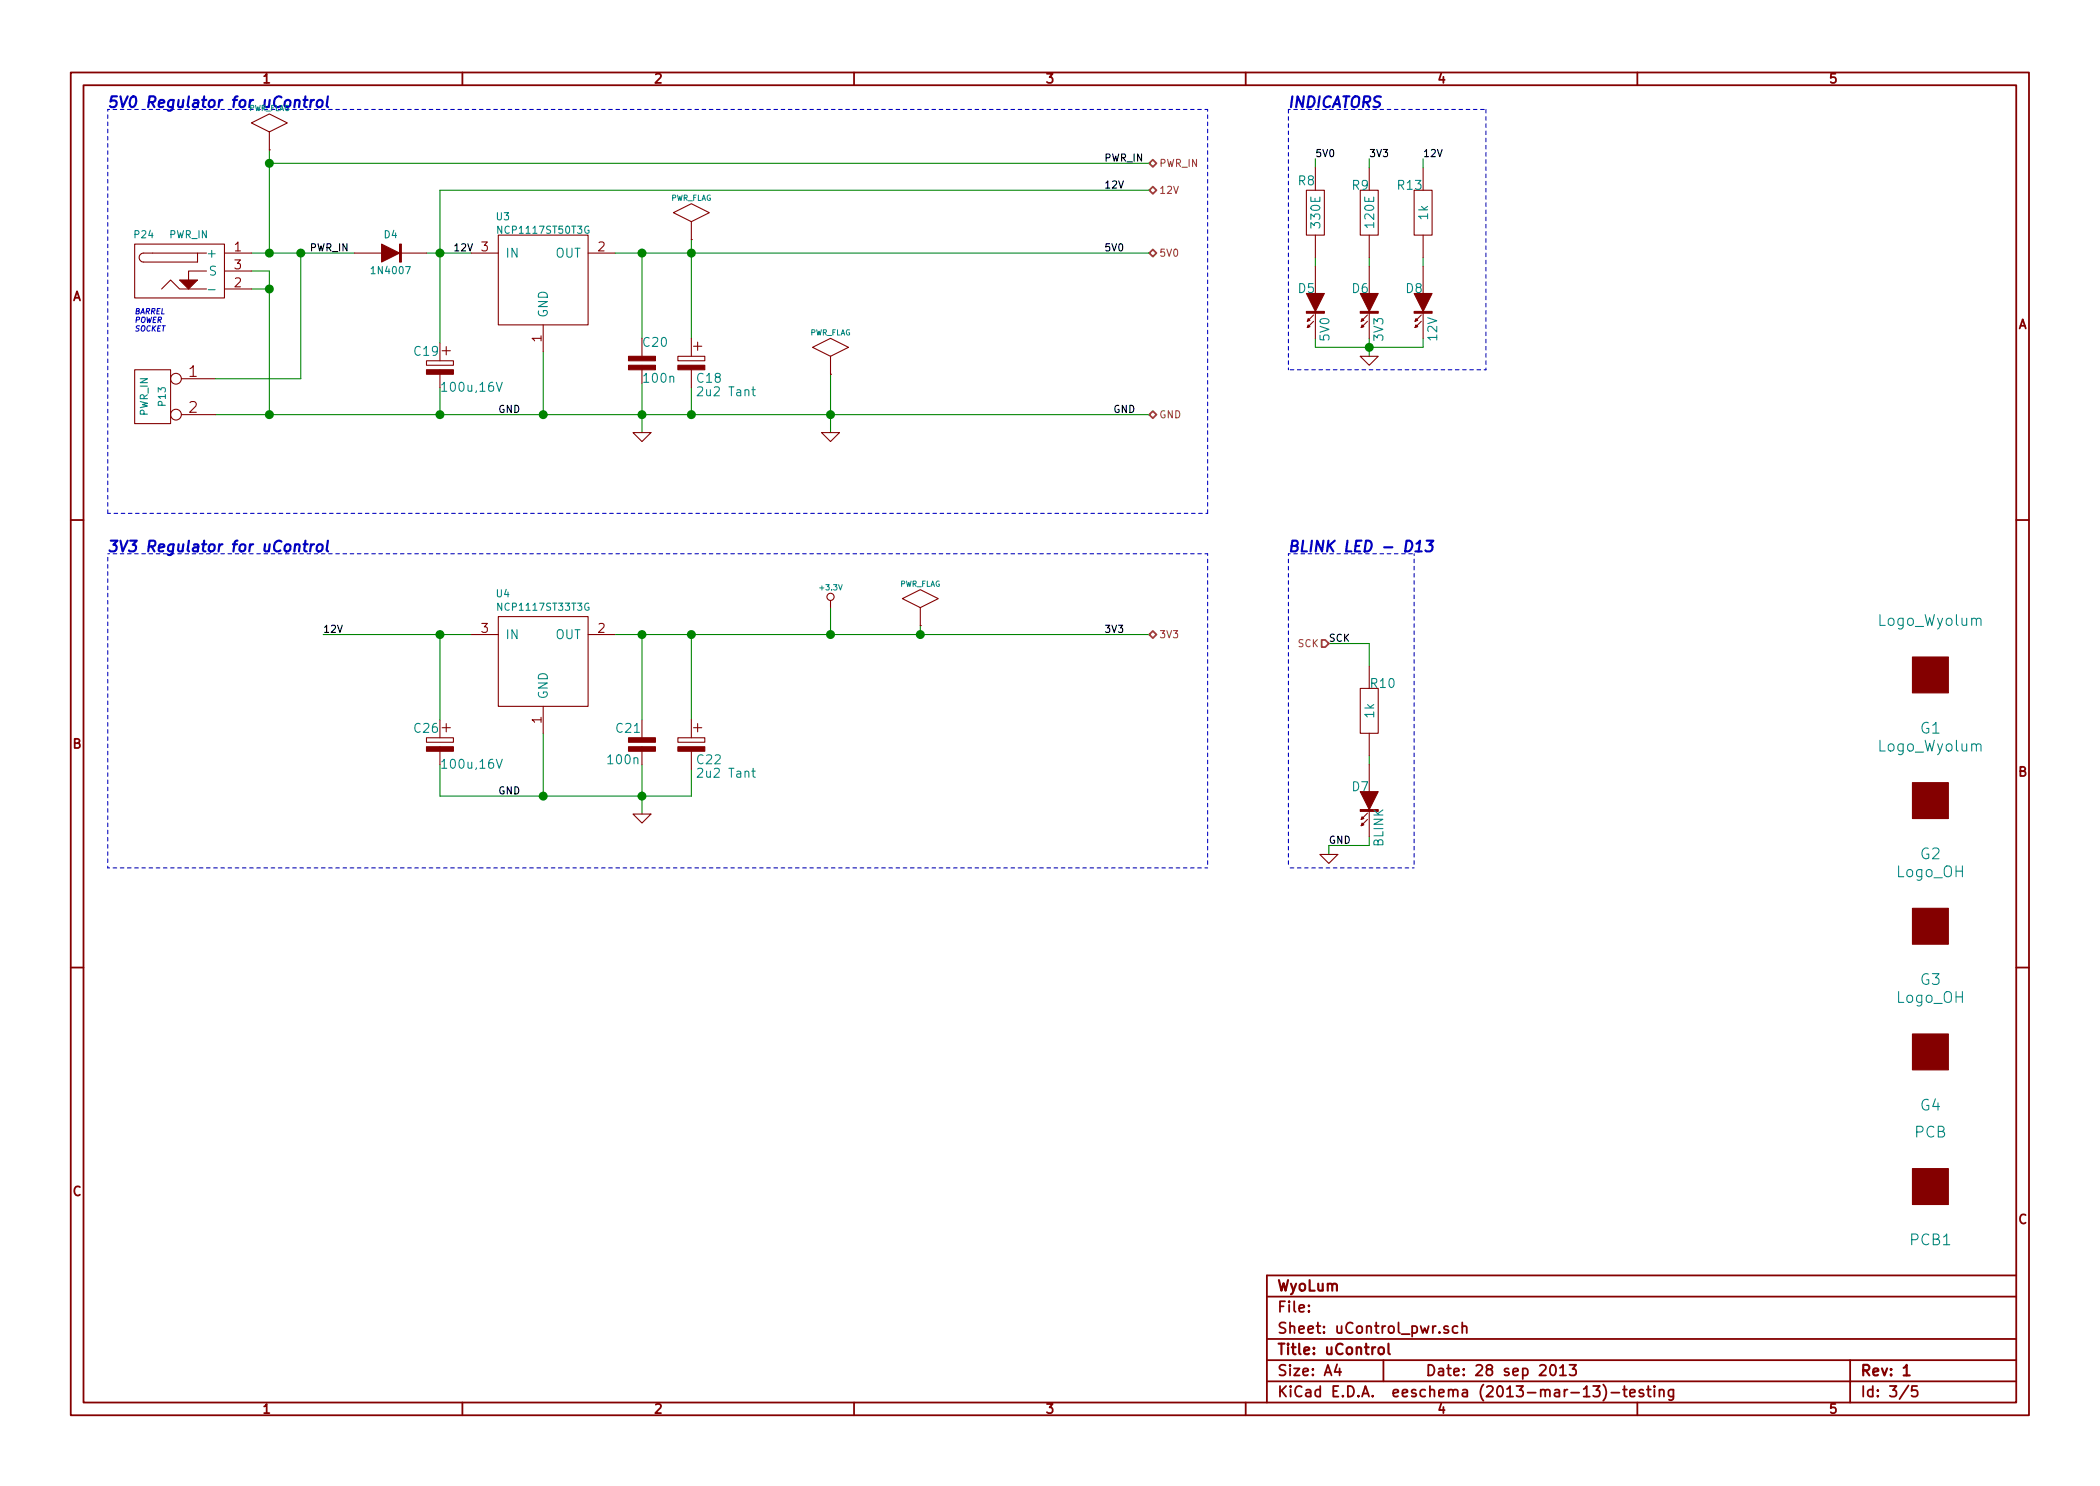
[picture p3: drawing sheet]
EESchema Schematic File Version 2  date 28-Sep-13 5:37:05 PM
LIBS:Conn-raspberry
LIBS:power
LIBS:uControl
LIBS:uControl_v2-cache
EELAYER 27 0
EELAYER END
$Descr A4 11693 8268
encoding utf-8
Sheet 3 5
Title "uControl"
Date "28 sep 2013"
Rev "1"
Comp "WyoLum"
Comment1 ""
Comment2 ""
Comment3 ""
Comment4 ""
$EndDescr
Wire Notes Line
	600  4825 600  3075
Wire Notes Line
	600  4825 6725 4825
Wire Notes Line
	8275 2050 7175 2050
Wire Wire Line
	7325 1925 7925 1925
Wire Wire Line
	3850 4425 3850 4275
Wire Notes Line
	7175 3075 7875 3075
Wire Wire Line
	7625 3700 7625 3575
Wire Notes Line
	600  600  6725 600 
Wire Notes Line
	7175 3075 7175 4825
Wire Notes Line
	7875 3075 7875 4825
Wire Wire Line
	7625 4700 7400 4700
Wire Wire Line
	7625 4200 7625 4250
Connection ~ 1500 1400
Wire Wire Line
	1500 825  1500 1400
Wire Wire Line
	2450 1050 2450 1900
Connection ~ 2450 1400
Connection ~ 3850 1400
Wire Wire Line
	3425 1400 6400 1400
Wire Wire Line
	3575 2125 3575 2400
Wire Wire Line
	1400 1600 1500 1600
Wire Wire Line
	1400 1500 1500 1500
Connection ~ 3575 2300
Wire Wire Line
	3850 2300 3850 2150
Wire Wire Line
	3850 1325 3850 1875
Wire Wire Line
	1200 2300 6400 2300
Wire Wire Line
	2450 2300 2450 2150
Connection ~ 4625 2300
Wire Wire Line
	1400 1400 1975 1400
Wire Wire Line
	1500 1500 1500 2300
Wire Wire Line
	3025 1950 3025 2300
Connection ~ 3025 2300
Connection ~ 3575 1400
Wire Wire Line
	2375 1400 2625 1400
Wire Wire Line
	7625 3575 7400 3575
Wire Wire Line
	4625 2075 4625 2400
Wire Notes Line
	600  600  600  2850
Wire Wire Line
	7625 4700 7625 4650
Wire Wire Line
	7400 4700 7400 4750
Wire Notes Line
	6725 600  6725 2850
Wire Notes Line
	6725 2850 600  2850
Wire Notes Line
	8275 2050 8275 600 
Wire Wire Line
	7625 925  7625 875 
Wire Wire Line
	7325 1925 7325 1875
Wire Wire Line
	7625 1875 7625 1975
Wire Wire Line
	7325 1475 7325 1425
Wire Wire Line
	7625 1425 7625 1475
Connection ~ 7625 1925
Wire Wire Line
	7325 925  7325 875 
Wire Notes Line
	7175 2050 7175 600 
Wire Wire Line
	3575 1400 3575 1875
Wire Wire Line
	6400 1050 2450 1050
Wire Notes Line
	7875 4825 7175 4825
Wire Wire Line
	3575 3525 3575 4000
Wire Wire Line
	1800 3525 2625 3525
Connection ~ 3575 3525
Connection ~ 3025 4425
Wire Wire Line
	3025 4075 3025 4425
Wire Wire Line
	2450 4250 2450 4425
Wire Wire Line
	2450 4425 3850 4425
Wire Wire Line
	4625 3525 4625 3375
Wire Wire Line
	3850 3525 3850 4000
Connection ~ 4625 3525
Connection ~ 3575 4425
Wire Wire Line
	3575 4250 3575 4525
Wire Wire Line
	3425 3525 6400 3525
Connection ~ 3850 3525
Connection ~ 2450 3525
Wire Wire Line
	2450 4000 2450 3525
Wire Notes Line
	600  3075 6725 3075
Wire Wire Line
	5125 3475 5125 3525
Connection ~ 5125 3525
Wire Wire Line
	7925 1425 7925 1475
Wire Wire Line
	7925 1925 7925 1875
Wire Wire Line
	7925 925  7925 875 
Wire Notes Line
	7175 600  8275 600 
Wire Notes Line
	6725 3075 6725 4825
Text Notes 600  600  0    60   Italic 12
5V0 Regulator for uControl
$Comp
L NCP1117DT33G U4
U 1 1
P 3025 3675
F 0 "U4" H 2800 4050 40  0000 C CNN
F 1 "NCP1117ST33T3G" H 3025 3975 40  0000 C CNN
F 2 "NCP1117ST33" H 3025 4075 60  0001 C CNN
F 3 "" H 3025 3675 60  0001 C CNN
F 4 "IC REG LDO 3.3V 1A DPAK-3" H 3025 3775 60  0001 L CNN "Field4"
F 5 "3.3V, 1A" H 3025 3875 60  0001 L CNN "Field5"
F 6 "TO-252-3, DPak (2 Leads + Tab), SC-63" H 3025 3975 60  0001 L CNN "Field6"
F 7 "ON Semiconductor" H 3025 4075 60  0001 L CNN "Field7"
F 8 "NCP1117DT33RKG" H 3025 4175 60  0001 L CNN "Field8"
F 9 "Digikey" H 3025 4275 60  0001 L CNN "Field9"
F 10 "NCP1117DT33RKGOSCT-ND" H 3025 4375 60  0001 L CNN "Field10"
F 11 "http://www.digikey.com/product-detail/en/NCP1117DT33RKG/NCP1117DT33RKGOSCT-ND/1967215" H 3025 4475 60  0001 L CNN "Field11"
	1    3025 3675
	1    0    0    -1  
$EndComp
$Comp
L NCP1117ST50T3G U3
U 1 1
P 3025 1550
F 0 "U3" H 2800 1900 40  0000 C CNN
F 1 "NCP1117ST50T3G" H 3025 1825 40  0000 C CNN
F 2 "NCP1117ST50" H 3025 1950 60  0001 C CNN
F 3 "" H 3025 1550 60  0001 C CNN
F 4 "IC REG LDO 5V 1A DPAK-3" H 3025 1650 60  0001 L CNN "Field4"
F 5 "5V, 1A" H 3025 1750 60  0001 L CNN "Field5"
F 6 "TO-252-3, DPak (2 Leads + Tab), SC-63" H 3025 1850 60  0001 L CNN "Field6"
F 7 "ON Semiconductor" H 3025 1950 60  0001 L CNN "Field7"
F 8 "NCP1117DT50G" H 3025 2050 60  0001 L CNN "Field8"
F 9 "Digikey" H 3025 2150 60  0001 L CNN "Field9"
F 10 "NCP1117DT50GOS-ND" H 3025 2250 60  0001 L CNN "Field10"
F 11 "http://www.digikey.com/product-detail/en/NCP1117DT50G/NCP1117DT50GOS-ND/1483320" H 3025 2350 60  0001 L CNN "Field11"
	1    3025 1550
	1    0    0    -1  
$EndComp
$Comp
L R_1K00 R10
U 1 1
P 7625 3950
F 0 "R10" H 7700 4100 50  0000 C CNN
F 1 "1k" V 7630 3950 50  0000 C CNN
F 2 "r_0603" V 7730 3950 50  0001 C CNN
F 3 "" H 7625 3950 60  0001 C CNN
F 4 "RES 1k OHM 1/8W 5% CF AXIAL" H 7625 4050 60  0001 L CNN "Field4"
F 5 "0.125W, 1/8W" H 7625 4150 60  0001 L CNN "Field5"
F 6 "Axial" H 7625 4250 60  0001 L CNN "Field6"
F 7 "Stackpole Electronics Inc" H 7625 4350 60  0001 L CNN "Field7"
F 8 "CF18JT1K00" H 7625 4450 60  0001 L CNN "Field8"
F 9 "Digikey" H 7625 4550 60  0001 L CNN "Field9"
F 10 "CF18JT1K00CT-ND" H 7625 4650 60  0001 L CNN "Field10"
F 11 "http://www.digikey.com/product-detail/en/CF18JT1K00/CF18JT1K00CT-ND/2022742" H 7625 4750 60  0001 L CNN "Field11"
	1    7625 3950
	1    0    0    -1  
$EndComp
$Comp
L R_1K00 R13
U 1 1
P 7925 1175
F 0 "R13" H 7850 1325 50  0000 C CNN
F 1 "1k" V 7930 1175 50  0000 C CNN
F 2 "r_0603" V 8030 1175 50  0001 C CNN
F 3 "" H 7925 1175 60  0001 C CNN
F 4 "RES 1k OHM 1/8W 5% CF AXIAL" H 7925 1275 60  0001 L CNN "Field4"
F 5 "0.125W, 1/8W" H 7925 1375 60  0001 L CNN "Field5"
F 6 "Axial" H 7925 1475 60  0001 L CNN "Field6"
F 7 "Stackpole Electronics Inc" H 7925 1575 60  0001 L CNN "Field7"
F 8 "CF18JT1K00" H 7925 1675 60  0001 L CNN "Field8"
F 9 "Digikey" H 7925 1775 60  0001 L CNN "Field9"
F 10 "CF18JT1K00CT-ND" H 7925 1875 60  0001 L CNN "Field10"
F 11 "http://www.digikey.com/product-detail/en/CF18JT1K00/CF18JT1K00CT-ND/2022742" H 7925 1975 60  0001 L CNN "Field11"
	1    7925 1175
	1    0    0    -1  
$EndComp
$Comp
L R_120 R9
U 1 1
P 7625 1175
F 0 "R9" H 7575 1325 50  0000 C CNN
F 1 "120E" V 7630 1175 50  0000 C CNN
F 2 "r_0603" V 7730 1175 50  0001 C CNN
F 3 "" H 7625 1175 60  0001 C CNN
F 4 "RES 120 OHM 1/8W 5% CF AXIAL" H 7625 1275 60  0001 L CNN "Field4"
F 5 "0.125W, 1/8W" H 7625 1375 60  0001 L CNN "Field5"
F 6 "Axial" H 7625 1475 60  0001 L CNN "Field6"
F 7 "Stackpole Electronics Inc" H 7625 1575 60  0001 L CNN "Field7"
F 8 "CF18JT120R" H 7625 1675 60  0001 L CNN "Field8"
F 9 "Digikey" H 7625 1775 60  0001 L CNN "Field9"
F 10 "CF18JT120RCT-ND" H 7625 1875 60  0001 L CNN "Field10"
F 11 "http://www.digikey.com/product-detail/en/CF18JT120R/CF18JT120RCT-ND/2022720" H 7625 1975 60  0001 L CNN "Field11"
	1    7625 1175
	1    0    0    -1  
$EndComp
$Comp
L R_330 R8
U 1 1
P 7325 1175
F 0 "R8" H 7275 1350 50  0000 C CNN
F 1 "330E" V 7330 1175 50  0000 C CNN
F 2 "r_0603" V 7430 1175 50  0001 C CNN
F 3 "" H 7325 1175 60  0001 C CNN
F 4 "RES 330 OHM 1/8W 5% CF AXIAL" H 7325 1275 60  0001 L CNN "Field4"
F 5 "0.125W, 1/8W" H 7325 1375 60  0001 L CNN "Field5"
F 6 "Axial" H 7325 1475 60  0001 L CNN "Field6"
F 7 "Stackpole Electronics Inc" H 7325 1575 60  0001 L CNN "Field7"
F 8 "CF18JT330R" H 7325 1675 60  0001 L CNN "Field8"
F 9 "Digikey" H 7325 1775 60  0001 L CNN "Field9"
F 10 "CF18JT330RCT-ND" H 7325 1875 60  0001 L CNN "Field10"
F 11 "http://www.digikey.com/product-detail/en/CF18JT330R/CF18JT330RCT-ND/2022730" H 7325 1975 60  0001 L CNN "Field11"
	1    7325 1175
	1    0    0    -1  
$EndComp
$Comp
L V_IN P24
U 1 1
P 1100 1500
F 0 "P24" H 800 1700 40  0000 C CNN
F 1 "PWR_IN" H 1050 1700 40  0000 C CNN
F 2 "JACK_ALIM" H 1100 1350 60  0001 C CNN
F 3 "" H 1100 1500 60  0001 C CNN
F 4 "CONN POWER JACK MALE 2.5MM CLSD" H 1100 1800 60  0001 L CNN "Field4"
F 5 "Jack, Male" H 1100 1900 60  0001 L CNN "Field5"
F 6 "2.5mm ID, 5.5mm OD" H 1100 2000 60  0001 L CNN "Field6"
F 7 "CUI Inc" H 1100 2100 60  0001 L CNN "Field7"
F 8 "PJ-002B" H 1100 2200 60  0001 L CNN "Field8"
F 9 "Digikey" H 1100 2300 60  0001 L CNN "Field9"
F 10 "CP-002B-ND" H 1100 2400 60  0001 L CNN "Field10"
F 11 "http://www.digikey.com/product-detail/en/PJ-002B/CP-002B-ND/96965?cur=USD" H 1100 2500 60  0001 L CNN "Field11"
	1    1100 1500
	1    0    0    -1  
$EndComp
$Comp
L LED D7
U 1 1
P 7625 4450
F 0 "D7" V 7550 4400 50  0000 C CNN
F 1 "BLINK" H 7775 4500 50  0000 C CNN
F 2 "led_0805" H 7775 4600 50  0001 C CNN
F 3 "" H 7625 4450 60  0001 C CNN
F 4 "LED SS 5MM 625NM RED DIFF" H 7625 4650 60  0001 L CNN "Field4"
F 5 "2V, 10mA" H 7625 4750 60  0001 L CNN "Field5"
F 6 "Round with Domed Top, 5mm, T-1 3/4" H 7625 4850 60  0001 L CNN "Field6"
F 7 "Kingbright Corp" H 7625 4950 60  0001 L CNN "Field7"
F 8 "WP7113ID" H 7625 5050 60  0001 L CNN "Field8"
F 9 "Digikey" H 7625 5150 60  0001 L CNN "Field9"
F 10 "754-1264-ND" H 7625 5250 60  0001 L CNN "Field10"
F 11 "http://www.digikey.com/product-detail/en/WP7113ID/754-1264-ND/1747663" H 7625 5350 60  0001 L CNN "Field11"
	1    7625 4450
	0    1    1    0   
$EndComp
$Comp
L LED D8
U 1 1
P 7925 1675
F 0 "D8" V 7850 1625 50  0000 C CNN
F 1 "12V" H 8075 1725 50  0000 C CNN
F 2 "led_0805" H 8075 1825 50  0001 C CNN
F 3 "" H 7925 1675 60  0001 C CNN
F 4 "LED SS 5MM 625NM RED DIFF" H 7925 1875 60  0001 L CNN "Field4"
F 5 "2V, 10mA" H 7925 1975 60  0001 L CNN "Field5"
F 6 "Round with Domed Top, 5mm, T-1 3/4" H 7925 2075 60  0001 L CNN "Field6"
F 7 "Kingbright Corp" H 7925 2175 60  0001 L CNN "Field7"
F 8 "WP7113ID" H 7925 2275 60  0001 L CNN "Field8"
F 9 "Digikey" H 7925 2375 60  0001 L CNN "Field9"
F 10 "754-1264-ND" H 7925 2475 60  0001 L CNN "Field10"
F 11 "http://www.digikey.com/product-detail/en/WP7113ID/754-1264-ND/1747663" H 7925 2575 60  0001 L CNN "Field11"
	1    7925 1675
	0    1    1    0   
$EndComp
$Comp
L LED D6
U 1 1
P 7625 1675
F 0 "D6" V 7550 1625 50  0000 C CNN
F 1 "3V3" H 7775 1725 50  0000 C CNN
F 2 "led_0805" H 7775 1825 50  0001 C CNN
F 3 "" H 7625 1675 60  0001 C CNN
F 4 "LED SS 5MM 625NM RED DIFF" H 7625 1875 60  0001 L CNN "Field4"
F 5 "2V, 10mA" H 7625 1975 60  0001 L CNN "Field5"
F 6 "Round with Domed Top, 5mm, T-1 3/4" H 7625 2075 60  0001 L CNN "Field6"
F 7 "Kingbright Corp" H 7625 2175 60  0001 L CNN "Field7"
F 8 "WP7113ID" H 7625 2275 60  0001 L CNN "Field8"
F 9 "Digikey" H 7625 2375 60  0001 L CNN "Field9"
F 10 "754-1264-ND" H 7625 2475 60  0001 L CNN "Field10"
F 11 "http://www.digikey.com/product-detail/en/WP7113ID/754-1264-ND/1747663" H 7625 2575 60  0001 L CNN "Field11"
	1    7625 1675
	0    1    1    0   
$EndComp
$Comp
L LED D5
U 1 1
P 7325 1675
F 0 "D5" V 7250 1625 50  0000 C CNN
F 1 "5V0" H 7475 1725 50  0000 C CNN
F 2 "led_0805" H 7475 1825 50  0001 C CNN
F 3 "" H 7325 1675 60  0001 C CNN
F 4 "LED SS 5MM 625NM RED DIFF" H 7325 1875 60  0001 L CNN "Field4"
F 5 "2V, 10mA" H 7325 1975 60  0001 L CNN "Field5"
F 6 "Round with Domed Top, 5mm, T-1 3/4" H 7325 2075 60  0001 L CNN "Field6"
F 7 "Kingbright Corp" H 7325 2175 60  0001 L CNN "Field7"
F 8 "WP7113ID" H 7325 2275 60  0001 L CNN "Field8"
F 9 "Digikey" H 7325 2375 60  0001 L CNN "Field9"
F 10 "754-1264-ND" H 7325 2475 60  0001 L CNN "Field10"
F 11 "http://www.digikey.com/product-detail/en/WP7113ID/754-1264-ND/1747663" H 7325 2575 60  0001 L CNN "Field11"
	1    7325 1675
	0    1    1    0   
$EndComp
$Comp
L D_1N4001 D4
U 1 1
P 2175 1400
F 0 "D4" H 2175 1500 40  0000 C CNN
F 1 "1N4007" H 2175 1300 40  0000 C CNN
F 2 "diode-DO214AC" H 2175 1400 40  0001 C CNN
F 3 "" H 2175 1400 60  0001 C CNN
F 4 "DIODE GEN PURPOSE 50V 1A DO41" H 2175 1600 60  0001 L CNN "Field4"
F 5 "50V, 1A" H 2175 1700 60  0001 L CNN "Field5"
F 6 "DO-204AL, DO-41, Axial" H 2175 1800 60  0001 L CNN "Field6"
F 7 "Fairchild Semiconductor" H 2175 1900 60  0001 L CNN "Field7"
F 8 "1N4001" H 2175 2000 60  0001 L CNN "Field8"
F 9 "Digikey" H 2175 2100 60  0001 L CNN "Field9"
F 10 "1N4001FSCT-ND" H 2175 2200 60  0001 L CNN "Field10"
F 11 "http://www.digikey.com/product-detail/en/1N4001/1N4001FSCT-ND/1532742" H 2175 2300 60  0001 L CNN "Field11"
	1    2175 1400
	1    0    0    -1  
$EndComp
$Comp
L C_POL_2 C18
U 1 1
P 3850 1975
F 0 "C18" H 3875 1850 50  0000 L CNN
F 1 "2u2 Tant" H 3875 1775 50  0000 L CNN
F 2 "c_0805_pol" H 3875 1875 50  0001 C CNN
F 3 "" H 3850 1975 60  0001 C CNN
F 4 "CAP TANT 2.2UF 16V 10% RADIAL" H 3850 2175 60  0001 L CNN "Field4"
F 5 "2u2,16V" H 3850 2275 60  0001 L CNN "Field5"
F 6 "Radial, 0.1\"" H 3850 2375 60  0001 L CNN "Field6"
F 7 "AVX Corporation" H 3850 2475 60  0001 L CNN "Field7"
F 8 "TAP225K016SCS" H 3850 2575 60  0001 L CNN "Field8"
F 9 "Digikey" H 3850 2675 60  0001 L CNN "Field9"
F 10 "478-1868-ND" H 3850 2775 60  0001 L CNN "Field10"
F 11 "http://www.digikey.com/product-detail/en/TAP225K016SCS/478-1868-ND/563971" H 3850 2875 60  0001 L CNN "Field11"
	1    3850 1975
	1    0    0    -1  
$EndComp
$Comp
L C_POL_2 C22
U 1 1
P 3850 4100
F 0 "C22" H 3875 3975 50  0000 L CNN
F 1 "2u2 Tant" H 3875 3900 50  0000 L CNN
F 2 "c_0805_pol" H 3875 4000 50  0001 C CNN
F 3 "" H 3850 4100 60  0001 C CNN
F 4 "CAP TANT 2.2UF 16V 10% RADIAL" H 3850 4300 60  0001 L CNN "Field4"
F 5 "2u2,16V" H 3850 4400 60  0001 L CNN "Field5"
F 6 "Radial, 0.1\"" H 3850 4500 60  0001 L CNN "Field6"
F 7 "AVX Corporation" H 3850 4600 60  0001 L CNN "Field7"
F 8 "TAP225K016SCS" H 3850 4700 60  0001 L CNN "Field8"
F 9 "Digikey" H 3850 4800 60  0001 L CNN "Field9"
F 10 "478-1868-ND" H 3850 4900 60  0001 L CNN "Field10"
F 11 "http://www.digikey.com/product-detail/en/TAP225K016SCS/478-1868-ND/563971" H 3850 5000 60  0001 L CNN "Field11"
	1    3850 4100
	1    0    0    -1  
$EndComp
$Comp
L C_POL_1 C26
U 1 1
P 2450 4100
F 0 "C26" H 2300 4150 50  0000 L CNN
F 1 "100u,16V" H 2450 3950 50  0000 L CNN
F 2 "C_ELCO_SMD" H 2450 4050 50  0001 C CNN
F 3 "" H 2450 4100 60  0001 C CNN
F 4 "CAP ALUM 100UF 16V 20% RADIAL" H 2450 4300 60  0001 L CNN "Field4"
F 5 "100u,16V" H 2450 4400 60  0001 L CNN "Field5"
F 6 "Radial, Can, 6.3mm dia" H 2450 4500 60  0001 L CNN "Field6"
F 7 "Panasonic Electronic Components" H 2450 4600 60  0001 L CNN "Field7"
F 8 "ECE-A1CKA101" H 2450 4700 60  0001 L CNN "Field8"
F 9 "Digikey" H 2450 4800 60  0001 L CNN "Field9"
F 10 "P833-ND" H 2450 4900 60  0001 L CNN "Field10"
F 11 "http://www.digikey.com/product-detail/en/ECE-A1CKA101/P833-ND/44757?cur=USD" H 2450 5000 60  0001 L CNN "Field11"
	1    2450 4100
	1    0    0    -1  
$EndComp
$Comp
L C_POL_1 C19
U 1 1
P 2450 2000
F 0 "C19" H 2300 2050 50  0000 L CNN
F 1 "100u,16V" H 2450 1850 50  0000 L CNN
F 2 "C_ELCO_SMD" H 2450 1950 50  0001 C CNN
F 3 "" H 2450 2000 60  0001 C CNN
F 4 "CAP ALUM 100UF 16V 20% RADIAL" H 2450 2200 60  0001 L CNN "Field4"
F 5 "100u,16V" H 2450 2300 60  0001 L CNN "Field5"
F 6 "Radial, Can, 6.3mm dia" H 2450 2400 60  0001 L CNN "Field6"
F 7 "Panasonic Electronic Components" H 2450 2500 60  0001 L CNN "Field7"
F 8 "ECE-A1CKA101" H 2450 2600 60  0001 L CNN "Field8"
F 9 "Digikey" H 2450 2700 60  0001 L CNN "Field9"
F 10 "P833-ND" H 2450 2800 60  0001 L CNN "Field10"
F 11 "http://www.digikey.com/product-detail/en/ECE-A1CKA101/P833-ND/44757?cur=USD" H 2450 2900 60  0001 L CNN "Field11"
	1    2450 2000
	1    0    0    -1  
$EndComp
$Comp
L C C21
U 1 1
P 3575 4125
F 0 "C21" H 3425 4200 50  0000 L CNN
F 1 "100n" H 3375 4025 50  0000 L CNN
F 2 "c_0603" H 3575 4125 50  0001 C CNN
F 3 "" H 3575 4125 60  0001 C CNN
F 4 "CAP FILM 0.1UF 63VDC RADIAL" H 3575 4325 60  0001 L CNN "Field4"
F 5 "100nF, 63V" H 3575 4425 60  0001 L CNN "Field5"
F 6 "R82" H 3575 4525 60  0001 L CNN "Field6"
F 7 "Kemet" H 3575 4625 60  0001 L CNN "Field7"
F 8 "R82DC3100AA50J" H 3575 4725 60  0001 L CNN "Field8"
F 9 "Digikey" H 3575 4825 60  0001 L CNN "Field9"
F 10 "399-5863-ND" H 3575 4925 60  0001 L CNN "Field10"
F 11 "http://www.digikey.com/product-detail/en/R82DC3100AA50J/399-5863-ND/2571298?cur=USD" H 3575 5025 60  0001 L CNN "Field11"
	1    3575 4125
	1    0    0    -1  
$EndComp
$Comp
L C C20
U 1 1
P 3575 2000
F 0 "C20" H 3575 2100 50  0000 L CNN
F 1 "100n" H 3575 1900 50  0000 L CNN
F 2 "c_0603" H 3575 2000 50  0001 C CNN
F 3 "" H 3575 2000 60  0001 C CNN
F 4 "CAP FILM 0.1UF 63VDC RADIAL" H 3575 2200 60  0001 L CNN "Field4"
F 5 "100nF, 63V" H 3575 2300 60  0001 L CNN "Field5"
F 6 "R82" H 3575 2400 60  0001 L CNN "Field6"
F 7 "Kemet" H 3575 2500 60  0001 L CNN "Field7"
F 8 "R82DC3100AA50J" H 3575 2600 60  0001 L CNN "Field8"
F 9 "Digikey" H 3575 2700 60  0001 L CNN "Field9"
F 10 "399-5863-ND" H 3575 2800 60  0001 L CNN "Field10"
F 11 "http://www.digikey.com/product-detail/en/R82DC3100AA50J/399-5863-ND/2571298?cur=USD" H 3575 2900 60  0001 L CNN "Field11"
	1    3575 2000
	1    0    0    -1  
$EndComp
Text Label 7925 875  0    40   ~ 0
12V
Text Label 1800 3525 0    40   ~ 0
12V
Text Label 2775 4425 0    40   ~ 0
GND
$Comp
L GND #PWR011
U 1 1
P 3575 4525
F 0 "#PWR011" H 3575 4525 30  0001 C CNN
F 1 "GND" H 3575 4455 30  0001 C CNN
F 2 "" H 3575 4525 60  0001 C CNN
F 3 "" H 3575 4525 60  0001 C CNN
	1    3575 4525
	-1   0    0    -1  
$EndComp
Text Label 6150 3525 0    40   ~ 0
3V3
Text HLabel 6400 3525 2    40   BiDi ~ 0
3V3
$Comp
L PWR_FLAG #FLG012
U 1 1
P 5125 3475
F 0 "#FLG012" H 5125 3745 30  0001 C CNN
F 1 "PWR_FLAG" H 5125 3705 30  0000 C CNN
F 2 "" H 5125 3475 60  0001 C CNN
F 3 "" H 5125 3475 60  0001 C CNN
	1    5125 3475
	1    0    0    -1  
$EndComp
$Comp
L +3.3V #PWR013
U 1 1
P 4625 3375
F 0 "#PWR013" H 4625 3335 30  0001 C CNN
F 1 "+3.3V" H 4625 3485 30  0000 C CNN
F 2 "" H 4625 3375 60  0001 C CNN
F 3 "" H 4625 3375 60  0001 C CNN
	1    4625 3375
	1    0    0    -1  
$EndComp
Text Notes 600  3075 0    60   Italic 12
3V3 Regulator for uControl
Text Label 6150 1050 0    40   ~ 0
12V
Text HLabel 6400 1050 2    40   BiDi ~ 0
12V
$Comp
L GND #PWR014
U 1 1
P 7625 1975
F 0 "#PWR014" H 7625 1975 30  0001 C CNN
F 1 "GND" H 7625 1905 30  0001 C CNN
F 2 "" H 7625 1975 60  0001 C CNN
F 3 "" H 7625 1975 60  0001 C CNN
	1    7625 1975
	1    0    0    -1  
$EndComp
Text Label 7625 875  0    40   ~ 0
3V3
Text Label 7325 875  0    40   ~ 0
5V0
Text Notes 7175 600  0    60   Italic 12
INDICATORS
Text Notes 7175 3075 0    60   Italic 12
BLINK LED - D13
Text Label 7400 4700 0    40   ~ 0
GND
Text Notes 750  1750 0    30   Italic 6
BARREL\nPOWER\nSOCKET
Text Label 1725 1400 0    40   ~ 0
PWR_IN
$Comp
L PWR_FLAG #FLG015
U 1 1
P 4625 2075
F 0 "#FLG015" H 4625 2345 30  0001 C CNN
F 1 "PWR_FLAG" H 4625 2305 30  0000 C CNN
F 2 "" H 4625 2075 60  0001 C CNN
F 3 "" H 4625 2075 60  0001 C CNN
	1    4625 2075
	1    0    0    -1  
$EndComp
$Comp
L PWR_FLAG #FLG016
U 1 1
P 1500 825
F 0 "#FLG016" H 1500 1095 30  0001 C CNN
F 1 "PWR_FLAG" H 1500 1055 30  0000 C CNN
F 2 "" H 1500 825 60  0001 C CNN
F 3 "" H 1500 825 60  0001 C CNN
	1    1500 825 
	1    0    0    -1  
$EndComp
Text HLabel 7400 3575 0    40   Input ~ 0
SCK
Text HLabel 6400 2300 2    40   BiDi ~ 0
GND
Text HLabel 6400 1400 2    40   BiDi ~ 0
5V0
$Comp
L GND #PWR017
U 1 1
P 7400 4750
F 0 "#PWR017" H 7400 4750 30  0001 C CNN
F 1 "GND" H 7400 4680 30  0001 C CNN
F 2 "" H 7400 4750 60  0001 C CNN
F 3 "" H 7400 4750 60  0001 C CNN
	1    7400 4750
	-1   0    0    -1  
$EndComp
Text Label 7400 3575 0    40   ~ 0
SCK
Text Label 2525 1400 0    40   ~ 0
12V
Text Label 6200 2300 0    40   ~ 0
GND
Text Label 6150 1400 0    40   ~ 0
5V0
$Comp
L GND #PWR018
U 1 1
P 4625 2400
F 0 "#PWR018" H 4625 2400 30  0001 C CNN
F 1 "GND" H 4625 2330 30  0001 C CNN
F 2 "" H 4625 2400 60  0001 C CNN
F 3 "" H 4625 2400 60  0001 C CNN
	1    4625 2400
	-1   0    0    -1  
$EndComp
$Comp
L GND #PWR019
U 1 1
P 3575 2400
F 0 "#PWR019" H 3575 2400 30  0001 C CNN
F 1 "GND" H 3575 2330 30  0001 C CNN
F 2 "" H 3575 2400 60  0001 C CNN
F 3 "" H 3575 2400 60  0001 C CNN
	1    3575 2400
	-1   0    0    -1  
$EndComp
Text Label 2775 2300 0    40   ~ 0
GND
$Comp
L PCB G4
U 1 1
P 10750 5850
F 0 "G4" H 10750 5550 60  0000 C CNN
F 1 "Logo_OH" H 10750 6150 60  0000 C CNN
F 2 "OSHW_6mm" H 10750 5850 60  0001 C CNN
F 3 "" H 10750 5850 60  0001 C CNN
	1    10750 5850
	1    0    0    -1  
$EndComp
$Comp
L PCB G3
U 1 1
P 10750 5150
F 0 "G3" H 10750 4850 60  0000 C CNN
F 1 "Logo_OH" H 10750 5450 60  0000 C CNN
F 2 "OSHW_6mm" H 10750 5150 60  0001 C CNN
F 3 "" H 10750 5150 60  0001 C CNN
	1    10750 5150
	1    0    0    -1  
$EndComp
$Comp
L PCB G2
U 1 1
P 10750 4450
F 0 "G2" H 10750 4150 60  0000 C CNN
F 1 "Logo_Wyolum" H 10750 4750 60  0000 C CNN
F 2 "Logo-WL3" H 10750 4450 60  0001 C CNN
F 3 "" H 10750 4450 60  0001 C CNN
	1    10750 4450
	1    0    0    -1  
$EndComp
$Comp
L PCB G1
U 1 1
P 10750 3750
F 0 "G1" H 10750 3450 60  0000 C CNN
F 1 "Logo_Wyolum" H 10750 4050 60  0000 C CNN
F 2 "Logo-WL3" H 10750 3750 60  0001 C CNN
F 3 "" H 10750 3750 60  0001 C CNN
	1    10750 3750
	1    0    0    -1  
$EndComp
$Comp
L PCB PCB1
U 1 1
P 10750 6600
F 0 "PCB1" H 10750 6300 60  0000 C CNN
F 1 "PCB" H 10750 6900 60  0000 C CNN
F 2 "PCB" H 10750 6600 60  0001 C CNN
F 3 "" H 10750 6600 60  0001 C CNN
	1    10750 6600
	1    0    0    -1  
$EndComp
$Comp
L PWR_FLAG #FLG020
U 1 1
P 3850 1325
F 0 "#FLG020" H 3850 1595 30  0001 C CNN
F 1 "PWR_FLAG" H 3850 1555 30  0000 C CNN
F 2 "" H 3850 1325 60  0001 C CNN
F 3 "" H 3850 1325 60  0001 C CNN
	1    3850 1325
	1    0    0    -1  
$EndComp
Connection ~ 3850 2300
Connection ~ 1500 1600
Connection ~ 2450 2300
Wire Wire Line
	1500 900  6400 900 
Connection ~ 1500 900 
Text HLabel 6400 900  2    40   BiDi ~ 0
PWR_IN
Text Label 6150 900  0    40   ~ 0
PWR_IN
$Comp
L CONN_2 P13
U 1 1
P 850 2200
F 0 "P13" V 800 2200 40  0000 C CNN
F 1 "PWR_IN" V 900 2200 40  0000 C CNN
F 2 "Header_2" H 850 2200 60  0001 C CNN
F 3 "" H 850 2200 60  0000 C CNN
	1    850  2200
	-1   0    0    -1  
$EndComp
Connection ~ 1500 2300
Wire Wire Line
	1200 2100 1675 2100
Wire Wire Line
	1675 2100 1675 1400
Connection ~ 1675 1400
$EndSCHEMATC
